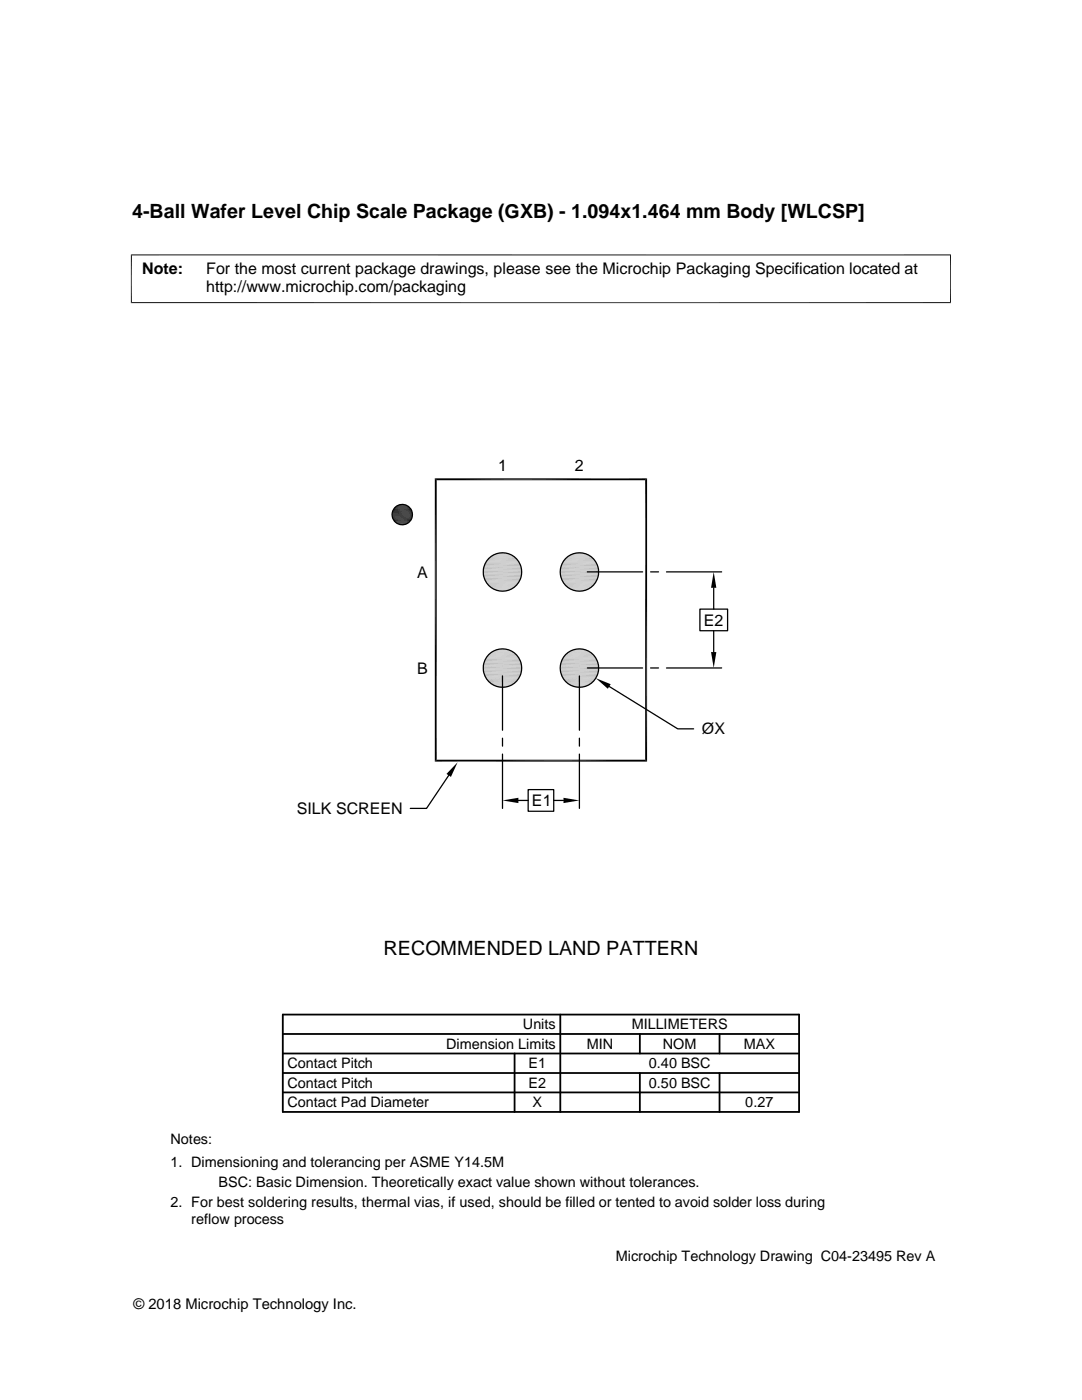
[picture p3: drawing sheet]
<svg xmlns="http://www.w3.org/2000/svg" width="216mm" height="279mm" viewBox="0 0 216 279" stroke-linecap="round" stroke-linejoin="round" font-family="sans-serif">
<g fill="#c0c0c0">
<path d="M99.9 110.3h.8z"/>
<path d="M115.3 110.3h.7z"/>
<path d="M114.9 110.4h1.3z"/>
<path d="M115.3 110.3l.9 .1z"/>
<path d="M99.6 110.4h1.3z"/>
<path d="M99.9 110.3l1 .1z"/>
<path d="M114.7 110.4h1.9z"/>
<path d="M114.9 110.4h1.7z"/>
<path d="M99.3 110.4h1.9z"/>
<path d="M99.6 110.4h1.6z"/>
</g>
<g fill="none" stroke="#c0c0c0" stroke-width=".2">
<path d="M97.4 116.8h5.7M97.6 117h5.3M97.6 111.3h5.3M97.8 111.1h4.9M97.8 117.2h4.9M98 117.3h4.5M98 111h4.5M98.3 117.5h4M98.3 110.8h4M98.5 110.7h3.5M98.5 117.6h3.5M98.8 110.6h3"/>
<path d="M98.8 117.7h3M99 110.5h2.5M99 117.8h2.5M112.8 116.8h5.7M112.9 117h5.4M112.9 111.3h5.4M113.2 117.2h4.9M113.2 111.1h4.9M113.4 117.3h4.4M113.4 111h4.4M113.6 117.5h4M113.6 110.8h4"/>
<path d="M113.9 110.7h3.4M113.9 117.6h3.4M114.1 117.7h3M114.1 110.6h3M114.4 110.5h2.4M114.4 117.8h2.4"/>
</g>
<path d="M97.2 116.6h6.1M97.2 111.7h6.1M97.4 111.5h5.7M112.6 111.7h6M112.6 116.6h6M112.8 111.5h5.7" fill="none" stroke="#c0c0c0" stroke-width=".21"/>
<path d="M96.9 112.2h6.7M96.9 116.2h6.7M97.1 111.9h6.4M97.1 116.4h6.4M112.3 112.2h6.7M112.3 116.2h6.7M112.4 116.4h6.4M112.4 111.9h6.4" fill="none" stroke="#c0c0c0" stroke-width=".23"/>
<path d="M96.7 112.6h7.1M96.7 115.7h7.1M96.8 115.9h6.9M96.8 112.4h6.9M112 115.7h7.2M112 112.6h7.2M112.2 115.9h6.9M112.2 112.4h6.9" fill="none" stroke="#c0c0c0" stroke-width=".25"/>
<g fill="none" stroke="#c0c0c0" stroke-width=".28">
<path d="M96.4 113.7h7.7M96.4 114h7.7M96.4 114.3h7.7M96.4 114.6h7.7M96.5 114.8h7.6M96.5 113.5h7.6M96.5 113.2h7.5M96.5 115.1h7.5M96.6 115.4h7.3M96.6 112.9h7.3M111.8 113.7h7.6M111.8 114h7.6"/>
<path d="M111.8 114.3h7.6M111.8 114.6h7.6M111.8 114.8h7.6M111.8 113.5h7.6M111.9 113.2h7.5M111.9 115.1h7.5M112 112.9h7.3M112 115.4h7.3"/>
</g>
<g fill="#c0c0c0">
<path d="M114.7 117.9h1.5z"/>
<path d="M114.7 117.9h1.9z"/>
<path d="M99.3 117.9h1.6z"/>
<path d="M99.3 117.9h1.9z"/>
<path d="M99.9 118h.8z"/>
<path d="M115.3 118h.7z"/>
<path d="M114.9 117.9l1.1 .1z"/>
<path d="M114.9 117.9h1.3z"/>
<path d="M99.6 117.9l1.1 .1z"/>
<path d="M99.6 117.9h1.3z"/>
<path d="M99.9 129.5h.8z"/>
<path d="M115.3 129.5h.7z"/>
<path d="M114.9 129.6h1.3z"/>
<path d="M115.3 129.5l.9 .1z"/>
<path d="M99.6 129.6h1.3z"/>
<path d="M99.9 129.5l1 .1z"/>
<path d="M114.7 129.6h1.9z"/>
<path d="M114.9 129.6h1.7z"/>
<path d="M99.3 129.6h1.9z"/>
<path d="M99.6 129.6h1.6z"/>
</g>
<g fill="none" stroke="#c0c0c0" stroke-width=".2">
<path d="M97.4 130.7h5.7M97.6 136.2h5.3M97.6 130.5h5.3M97.8 130.3h4.9M97.8 136.4h4.9M98 136.5h4.5M98 130.1h4.5M98.3 136.7h4M98.3 130h4M98.5 129.9h3.5M98.5 136.8h3.5M98.8 129.8h3"/>
<path d="M98.8 136.9h3M99 129.7h2.5M99 137h2.5M112.8 130.7h5.7M112.9 136.2h5.4M112.9 130.5h5.4M113.2 136.4h4.9M113.2 130.3h4.9M113.4 136.5h4.4M113.4 130.1h4.4M113.6 136.7h4M113.6 130h4"/>
<path d="M113.9 129.9h3.4M113.9 136.8h3.4M114.1 136.9h3M114.1 129.8h3M114.4 129.7h2.4M114.4 137h2.4"/>
</g>
<path d="M97.2 135.8h6.1M97.2 130.9h6.1M97.4 136h5.7M112.6 130.9h6M112.6 135.8h6M112.8 136h5.7" fill="none" stroke="#c0c0c0" stroke-width=".21"/>
<path d="M96.9 131.3h6.7M96.9 135.3h6.7M97.1 131.1h6.4M97.1 135.6h6.4M112.3 131.3h6.7M112.3 135.3h6.7M112.4 135.6h6.4M112.4 131.1h6.4" fill="none" stroke="#c0c0c0" stroke-width=".23"/>
<path d="M96.7 131.8h7.1M96.7 134.8h7.1M96.8 135.1h6.9M96.8 131.6h6.9M112 134.8h7.2M112 131.8h7.2M112.2 135.1h6.9M112.2 131.6h6.9" fill="none" stroke="#c0c0c0" stroke-width=".25"/>
<g fill="none" stroke="#c0c0c0" stroke-width=".28">
<path d="M96.4 132.9h7.7M96.4 133.2h7.7M96.4 133.5h7.7M96.4 133.7h7.7M96.5 134h7.6M96.5 132.6h7.6M96.5 132.4h7.5M96.5 134.3h7.5M96.6 134.6h7.3M96.6 132.1h7.3M111.8 132.9h7.6M111.8 133.2h7.6"/>
<path d="M111.8 133.5h7.6M111.8 133.7h7.6M111.8 134h7.6M111.8 132.6h7.6M111.9 132.4h7.5M111.9 134.3h7.5M112 132.1h7.3M112 134.6h7.3"/>
</g>
<g fill="#c0c0c0">
<path d="M114.7 137l1.5 .1z"/>
<path d="M114.7 137h1.9z"/>
<path d="M99.3 137l1.6 .1z"/>
<path d="M99.3 137h1.9z"/>
<path d="M99.9 137.1h.8z"/>
<path d="M115.3 137.1h.7z"/>
<path d="M114.9 137.1h1.1z"/>
<path d="M114.9 137.1h1.3z"/>
<path d="M99.6 137.1h1.1z"/>
<path d="M99.6 137.1h1.3z"/>
</g>
<g fill="none" stroke="#000" stroke-width=".25">
<path d="M117.2 114.1h11M129.8 114.1h1.6M133 114.1h11M142.4 117.3v4.3M100.3 134.9v10.8M115.6 134.9v10.8M117.2 133.3h11M121.6 137l13.6 8.5h3.2M129.8 133.3h1.6M133 133.3h11M139.7 121.6h5.5v4.3h-5.5zM142.4 125.9v4.2"/>
<path d="M89.5 154.7l-4.4 6.6h-3.2M100.3 147.3v1.6M100.3 150.5v10.8M103.4 159.7h2M105.4 157.6h5.1v4.3h-5.1zM110.5 159.7h1.9M115.6 147.3v1.6M115.6 150.5v10.8"/>
<circle cx="80.3" cy="102.7" r="2.03"/>
<circle cx="100.3" cy="114.2" r="3.8"/>
<circle cx="115.6" cy="114.2" r="3.8"/>
<circle cx="100.3" cy="133.3" r="3.8"/>
<circle cx="115.6" cy="133.3" r="3.8"/>
</g>
<path d="M56.4 206.4h103M56.4 202.5h103v19.4h-103zM56.4 210.2h103M56.4 218h103M56.4 214.1h103M102.7 210.2v11.7M111.8 202.5v19.4M127.7 206.4v3.8M127.7 214.1v7.8M143.6 206.4v3.8M143.6 214.1v7.8" fill="none" stroke="#000" stroke-width=".36"/>
<g fill="none" stroke="#000" stroke-width=".2">
<path d="M26.1 50.9h163.7M26.2 50.8v9.7M189.7 50.8v9.7M26.1 60.4h163.7M78.3 102.4h4M78.3 102.6h4M78.3 102.8h4M78.3 103h4M78.3 102.2h4M78.3 103.2h4M78.3 103.4h3.9M78.3 102h3.9"/>
<path d="M78.4 101.9h3.7M78.4 103.5h3.7M78.5 103.7h3.6M78.5 101.7h3.6M78.6 103.9h3.4M78.6 101.5h3.4M78.7 104h3.2M78.7 101.4h3.2M78.8 104.2h2.9M78.8 101.2h2.9M78.9 101.1h2.7M78.9 104.3h2.7"/>
<path d="M79.1 101h2.3M79.1 104.4h2.3M79.2 100.9h2.1M79.2 104.5h2.1"/>
</g>
<g fill="#000">
<path d="M79.2 104.5h1.9zM79.4 100.9h1.9zM79.4 104.5l1.5 .1zM79.4 104.5h1.7zM79.4 100.9h1.7zM79.6 100.8l1.5 .1zM79.6 104.6l1.2 .1zM79.6 104.6h1.3zM79.6 100.8h1.3zM79.8 100.7l1.1 .1zM79.8 104.7h.7zM79.8 104.7h1z"/>
<path d="M79.8 100.7h1zM80 100.7h.8zM80 104.7h.5zM80 100.7h.5zM142.4 114.1l.5 3.2h-1zM118.9 135.3l3 1.2-.6 1zM141.9 130.1h1l-.5 3.2zM91.3 152.1l-1.3 2.9-.9-.5zM100.3 159.7l3.1-.5v1.1zM112.4 159.2l3.2 .5-3.2 .6z"/>
</g>
<path d="M86.8 95.7h42.3M87 95.5v56.5M128.9 95.5v56.5M86.8 151.8h42.3" fill="none" stroke="#000" stroke-width=".38"/>
<g font-size="3.9">
<text x="26.4" y="43.5">4-Ball Wafer Level Chip Scale Package (GXB) - 1.094x1.464 mm Body [WLCSP]</text>
<text x="76.5" y="190.6">RECOMMENDED LAND PATTERN</text>
</g>
<g font-size="3.2">
<text x="28.4" y="54.6">Note:</text>
<text x="41.1" y="54.6">For the most current package drawings, please see the Microchip Packaging Specification located at</text>
<text x="41.1" y="58.3">http://www.microchip.com/packaging</text>
<text x="99.4" y="94.1">1</text>
<text x="114.7" y="94.1">2</text>
<text x="83.2" y="115.3">A</text>
<text x="140.4" y="124.9">E2</text>
<text x="83.2" y="134.5">B</text>
<text x="140.1" y="146.6">ØX</text>
<text x="106.2" y="160.9">E1</text>
<text x="59.2" y="162.5">SILK SCREEN</text>
</g>
<g font-size="2.9">
<text x="89" y="209.3">Dimension Limits</text>
<text x="104.3" y="205.4">Units</text>
<text x="117.1" y="209.3">MIN</text>
<text x="126" y="205.4">MILLIMETERS</text>
<text x="132.3" y="209.3">NOM</text>
<text x="148.4" y="209.3">MAX</text>
<text x="57.3" y="213.2">Contact Pitch</text>
<text x="105.5" y="213.2">E1</text>
<text x="129.5" y="213.2">0.40 BSC</text>
<text x="57.3" y="217.1">Contact Pitch</text>
<text x="57.3" y="221">Contact Pad Diameter</text>
<text x="105.5" y="217.1">E2</text>
<text x="106.3" y="221">X</text>
<text x="129.5" y="217.1">0.50 BSC</text>
<text x="148.7" y="221">0.27</text>
<text x="34" y="228.3">Notes:</text>
<text x="34" y="232.9">1. Dimensioning and tolerancing per ASME Y14.5M</text>
<text x="43.6" y="236.9">BSC: Basic Dimension. Theoretically exact value shown without tolerances.</text>
<text x="34" y="241">2. For best soldering results, thermal vias, if used, should be filled or tented to avoid solder loss during</text>
<text x="38.1" y="244.3">reflow process</text>
<text x="122.9" y="251.7">Microchip Technology Drawing C04-23495 Rev A</text>
<text x="26.6" y="261.3">© 2018 Microchip Technology Inc.</text>
</g>
</svg>
